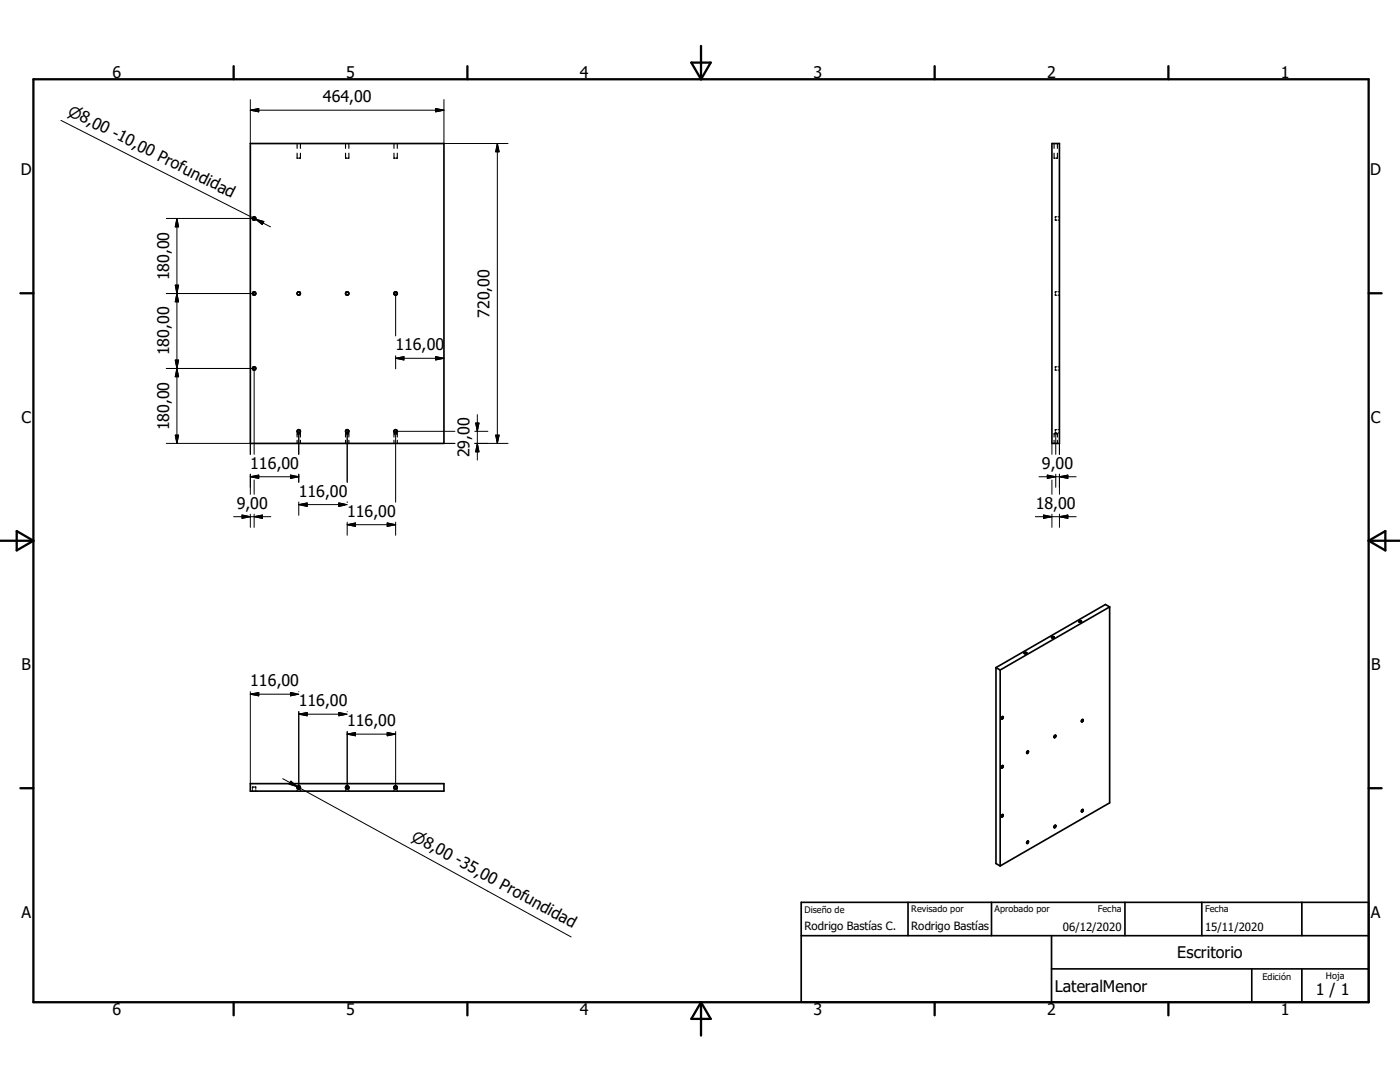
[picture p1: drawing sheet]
<svg xmlns="http://www.w3.org/2000/svg" width="279mm" height="216mm" viewBox="0 0 279 216" stroke-linecap="round" stroke-linejoin="round" font-family="sans-serif">
<g fill="none" stroke="#000" stroke-width=".23">
<path d="M59.3 28.6v1M59.3 30.6v1h.2M60 28.6v1M60 30.6v1h-.2M69 28.6v1M69 30.6v1h.2M69.6 28.6v1M69.6 30.6v1h-.2M78.6 31.6h.1M78.6 28.6v1M78.6 30.6v1M78.6 31.6h.2"/>
<path d="M79.3 28.6v1M79.3 30.6v1h-.2M210.4 30.6v1h.2M210.4 28.6v1M211 30.6v1h-.2M211 28.6v1M210.6 43.9h.1M210.6 43.7v.2M210.6 58.7v.2h.3M210.6 43.9h.3M210.9 43.3h-.3v.2M210.9 58.2h-.3v.2"/>
<path d="M211.2 58.2h.2M211.2 58.9h.2M211.2 43.3h.2M211.2 43.9h.2M210.6 73.6v.3h.3M210.9 73.2h-.3v.2M211.2 73.2h.2M211.2 73.9h.2M59.3 87.8v.7M59.5 86.6h-.2v.6M59.8 86.6h.2v.6M60 87.8v.7"/>
<path d="M69 87.8v.7M69.2 86.6h-.2v.6M69.4 86.6h.2v.6M69.6 87.8v.7M78.6 86.6h.1M78.6 86.6h.2M78.6 86.6v.6M78.6 87.8v.7M79.1 86.6h.2v.6M79.3 87.8v.7M210.4 87.8v.7M210.6 86.6h-.2v.6"/>
<path d="M210.6 86.4h.1M210.6 86.2v.2M210.6 86.4h.3M210.8 86.6h.2v.6M210.9 85.7h-.3v.3M211 87.8v.7M211.2 85.7h.2M211.2 86.4h.2M50.4 157.6v.3M50.6 157.1h-.2v.2M50.8 157.1h.3v.2M51.1 157.6v.3"/>
<path d="M59.3 157.6v.3M59.5 157.1h-.2v.2M59.8 157.1h.2v.2M60 157.6v.3M69 157.6v.3M69.2 157.1h-.2v.2M69.4 157.1h.2v.2M69.6 157.6v.3M78.6 157.1h.1M78.6 157.1v.2M78.6 157.6v.3M78.6 157.1h.2"/>
<path d="M79.1 157.1h.2v.2M79.3 157.6v.3"/>
</g>
<g fill="none" stroke="#000" stroke-width=".33">
<path d="M50 28.6h38.6v59.9h-38.6zM209.9 28.6h1.5v59.9h-1.5zM198.8 133.2v39.1l.8 .5M198.8 133.2l.8 .5M199.6 133.7v39.1M204.4 130.3l.5-.1a.24 .24 0 0 1-.2 .3 .24 .24 0 0 1-.3-.2zM209.9 127.1h.4a.24 .24 0 0 1-.2 .2 .24 .24 0 0 1-.2-.2zM215.3 124l.1-.1a.22 .22 0 0 1 .3-.1 .22 .22 0 0 1 .1 .3h-.4zM221.5 121.1v39.1l-21.9 12.6M221.5 121.1l-.9-.5-21.8 12.6M221.5 121.1l-21.9 12.6M50 156.4h38.6v1.5h-38.6z"/>
<path d="M199.9 143.4h.1M200 152.8h.1a.22 .22 0 0 1 .1 .3 .22 .22 0 0 1-.4 0zM210.4 146.9l.2-.2a.21 .21 0 0 1 .1 .3 .21 .21 0 0 1-.4 0zM215.9 143.6h.2a.21 .21 0 0 1 0 .3 .21 .21 0 0 1-.3 0zM205 167.9l.1-.1a.24 .24 0 0 1 .1 .3 .24 .24 0 0 1-.3 .1zM210.4 164.8l.2-.1a.22 .22 0 0 1 .1 .3 .22 .22 0 0 1-.4 0zM215.9 161.6l.2-.1a.22 .22 0 0 1 0 .3 .22 .22 0 0 1-.3 .1zM159.9 186.7h113.2M159.9 180.1h113.2v19.9h-113.2zM181.2 180.1v6.6M197.9 180.1v6.6M209.9 186.7v13.3"/>
<path d="M209.9 193.3h63.2M224.5 180.1v6.6M239.8 180.1v6.6M249.8 193.3v6.7M259.8 180.1v6.6M259.8 193.3v6.7"/>
<circle cx="50.7" cy="58.6" r=".33"/>
<circle cx="50.7" cy="43.6" r=".33"/>
<circle cx="59.6" cy="58.6" r=".33"/>
<circle cx="69.3" cy="58.6" r=".33"/>
<circle cx="79" cy="58.6" r=".33"/>
<circle cx="50.7" cy="73.5" r=".34"/>
<circle cx="59.6" cy="86.1" r=".34"/>
<circle cx="69.3" cy="86.1" r=".33"/>
<circle cx="78.9" cy="86.1" r=".34"/>
<circle cx="59.6" cy="157.1" r=".33"/>
<circle cx="69.3" cy="157.1" r=".33"/>
<circle cx="78.9" cy="157.1" r=".34"/>
<circle cx="200" cy="143.2" r=".23"/>
<circle cx="205.1" cy="150.1" r=".21"/>
<circle cx="200.1" cy="162.8" r=".21"/>
</g>
<g fill="none" stroke="#000" stroke-width=".46">
<path d="M6.7 15.8h266.4v184.2h-266.4zM46.6 13.2v2.6M93.3 13.2v2.6M138 12.5h3.8l-1.9 3.3zM139.9 9.2v6.6M186.5 13.2v2.6M233.2 13.2v2.6M4.1 58.5h2.6M273.1 58.5h2.6M0 107.9h6.7M3.3 106l3.4 1.9-3.4 1.9zM273.1 107.9h6.3"/>
<path d="M273.1 107.9l3.4-1.9v3.8zM4.1 157.3h2.6M273.1 157.3h2.6M46.6 200v2.6M93.3 200v2.6M139.9 200v6.6M139.9 200l1.9 3.3h-3.8zM186.5 200v2.6M233.2 200v2.6"/>
</g>
<g fill="none" stroke="#000" stroke-width=".2">
<path d="M50 19.9v8.7M88.6 19.9v8.7h12.8M12.2 24l38.8 19.7M50 22h38.6M50 22l1.6-.3v.6zM86.9 21.7l1.7 .3-1.7 .3zM99.3 28.6v59.9M99.3 28.6l.3 1.7h-.7zM33.2 58.6h17.5M33.2 43.6h17.5M35 56.9h.6l-.3 1.7zM35.3 43.6v44.9"/>
<path d="M35.3 58.6l.3 1.6h-.6zM35.3 43.6l.3 1.7h-.6zM50.4 43.4l.6 .3M51 43.7l3 1.6M51 43.7l1.7 .5-.3 .6zM79 58.6v8.4M33.2 73.5h17.5v17.2M35 71.8h.6l-.3 1.7zM35.3 73.5l.3 1.7h-.6zM79 71.5h9.6M79 71.5l1.6-.3v.6zM79 71v2.6"/>
<path d="M86.9 71.2l1.7 .3-1.7 .3zM33.2 88.5h16.8v2.2M35 86.8h.6l-.3 1.7zM50 95.1l1.6-.3v.7zM50 94.6v4M50 95.1h9.6M50.7 95.8v2.8M58 94.8l1.6 .3-1.6 .4zM59.6 86.1v4.6M59.6 94.6v1.6M69.3 86.1v10.1M88.6 88.5h2.2"/>
<path d="M90.8 86.1h-11.8v14.1M94.8 88.5h6.6M94.8 86.1h2.6M94.9 84.4h.7l-.3 1.7zM95.3 82.7v9.1M95.3 88.5l.3 1.7h-.7zM98.9 86.8h.7l-.3 1.7zM207.4 95.1h7.4M209 94.8l1.7 .3-1.7 .4zM209.9 88.5v2.2M209.9 95.8v2.8M210.7 86.6v4.1"/>
<path d="M210.7 94.6v2.6M211.4 95.1l1.7-.3v.7zM211.4 88.5v2.2M211.4 94.6v4M46.6 103.1h7.5M48.3 102.8l1.7 .3-1.7 .3zM50 102.6v2.6M50.7 103.1l1.7-.3v.6zM50.7 102.6v2.6M59.6 100.7h9.2M59.6 100.7l1.7-.3v.6zM59.6 100.2v2.6"/>
<path d="M68.8 100.6l-1.2-.2v.6l1.2-.2M69.3 104.7h9.7M69.3 104.7l1.6-.4v.7zM69.3 100.2h.1M69.3 104.2v2.6M77.3 104.3l1.7 .4-1.7 .3zM79 104.2v2.6M206.6 103.1h8.2M208.3 102.8l1.6 .3-1.6 .3zM209.9 102.6v2.6M211.4 103.1l1.7-.3v.6zM211.4 102.6v2.6"/>
<path d="M50 138.5l1.6-.3v.6zM50 138v18.4M50 138.5h9.1M59.1 138.4l-1.1-.2v.6l1.1-.2M59.6 138h.1M56.4 155.4l2.9 1.6M58 155.9l1.3 1.1-1.6-.5zM59.3 157l.6 .3M59.3 157l54.7 30M59.6 142.5l1.7-.3v.6zM59.6 142v15.1M59.6 142.5h9.2"/>
<path d="M68.8 142.4l-1.2-.2v.6l1.2-.2M69.3 146.5l1.6-.3v.6zM69.3 142h.1M69.3 146v11.1M69.3 146.5h9.7M77.3 146.2l1.7 .3-1.7 .3zM79 146v11.1"/>
</g>
<g fill="#000" stroke="#000" stroke-width=".2">
<path d="M50 22l1.6-.3v.6zM86.9 21.7l1.7 .3-1.7 .3zM99.3 28.6l.3 1.7h-.7zM35 56.9h.6l-.3 1.7zM35.3 43.6l.3 1.7h-.6zM51 43.7l1.7 .5-.3 .6zM35 71.8h.6l-.3 1.7zM35.3 73.5l.3 1.7h-.6zM35.3 58.6l.3 1.6h-.6zM79 71.5l1.6-.3v.6zM86.9 71.2l1.7 .3-1.7 .3zM35 86.8h.6l-.3 1.7z"/>
<path d="M50 95.1l1.6-.3v.7zM58 94.8l1.6 .3-1.6 .4zM94.9 84.4h.7l-.3 1.7zM95.3 88.5l.3 1.7h-.7zM98.9 86.8h.7l-.3 1.7zM209 94.8l1.7 .3-1.7 .4zM211.4 95.1l1.7-.3v.7zM48.3 102.8l1.7 .3-1.7 .3zM50.7 103.1l1.7-.3v.6zM59.6 100.7l1.7-.3v.6zM67.6 100.4l1.7 .3-1.7 .3zM69.3 104.7l1.6-.4v.7z"/>
<path d="M77.3 104.3l1.7 .4-1.7 .3zM208.3 102.8l1.6 .3-1.6 .3zM211.4 103.1l1.7-.3v.6zM50 138.5l1.6-.3v.6zM58 138.2l1.6 .3-1.6 .3zM58 155.9l1.3 1.1-1.6-.5zM59.6 142.5l1.7-.3v.6zM67.6 142.2l1.7 .3-1.7 .3zM69.3 146.5l1.6-.3v.6zM77.3 146.2l1.7 .3-1.7 .3z"/>
</g>
<g font-size="3.2">
<text x="22.5" y="15.6">6</text>
<text x="69.1" y="15.6">5</text>
<text x="115.7" y="15.6">4</text>
<text x="162.3" y="15.6">3</text>
<text x="209" y="15.6">2</text>
<text x="255.6" y="15.6">1</text>
<text x="64.4" y="20.4">464,00</text>
<text x="4.1" y="35">D</text>
<text x="273.5" y="35">D</text>
<text x="33.7" y="56" transform="rotate(-90 33.7 56)">180,00</text>
<text x="97.7" y="63.4" transform="rotate(-90 97.7 63.4)">720,00</text>
<text x="33.7" y="70.9" transform="rotate(-90 33.7 70.9)">180,00</text>
<text x="79" y="69.9">116,00</text>
<text x="4.3" y="84.4">C</text>
<text x="33.7" y="85.9" transform="rotate(-90 33.7 85.9)">180,00</text>
<text x="273.6" y="84.4">C</text>
<text x="50" y="93.6">116,00</text>
<text x="93.7" y="91.3" transform="rotate(-90 93.7 91.3)">29,00</text>
<text x="207.9" y="93.6">9,00</text>
<text x="47.2" y="101.5">9,00</text>
<text x="59.6" y="99.1">116,00</text>
<text x="206.7" y="101.5">18,00</text>
<text x="69.3" y="103.1">116,00</text>
<text x="4.3" y="133.7">B</text>
<text x="50" y="136.9">116,00</text>
<text x="273.6" y="133.7">B</text>
<text x="59.6" y="140.9">116,00</text>
<text x="69.3" y="144.9">116,00</text>
<text x="4.3" y="183.1">A</text>
<text x="273.6" y="183.1">A</text>
<text x="235" y="191.1">Escritorio</text>
<text x="210.5" y="197.9">LateralMenor</text>
<text x="22.5" y="202.6">6</text>
<text x="69.1" y="202.6">5</text>
<text x="115.7" y="202.6">4</text>
<text x="162.3" y="202.6">3</text>
<text x="209" y="202.6">2</text>
<text x="255.6" y="202.6">1</text>
<text x="262.6" y="198.6">1 / 1</text>
</g>
<g font-size="3">
<text x="13.3" y="22.9" transform="rotate(27 13.3 22.9)">n8,00 -10,00 Profundidad</text>
<text x="81.9" y="167.6" transform="rotate(29 81.9 167.6)">n8,00 -35,00 Profundidad</text>
</g>
<g font-size="2.3">
<text x="160.5" y="185.5">Rodrigo Bastías C.</text>
<text x="181.9" y="185.5">Rodrigo Bastías</text>
<text x="212.1" y="185.7">06/12/2020</text>
<text x="240.5" y="185.7">15/11/2020</text>
</g>
<g font-size="1.8">
<text x="160.5" y="182.2">Diseño de</text>
<text x="181.9" y="182.1">Revisado por</text>
<text x="198.5" y="182.1">Aprobado por</text>
<text x="219.1" y="182.1">Fecha</text>
<text x="240.5" y="182.1">Fecha</text>
<text x="252" y="195.5">Edición</text>
<text x="264.6" y="195.3">Hoja</text>
</g>
</svg>
